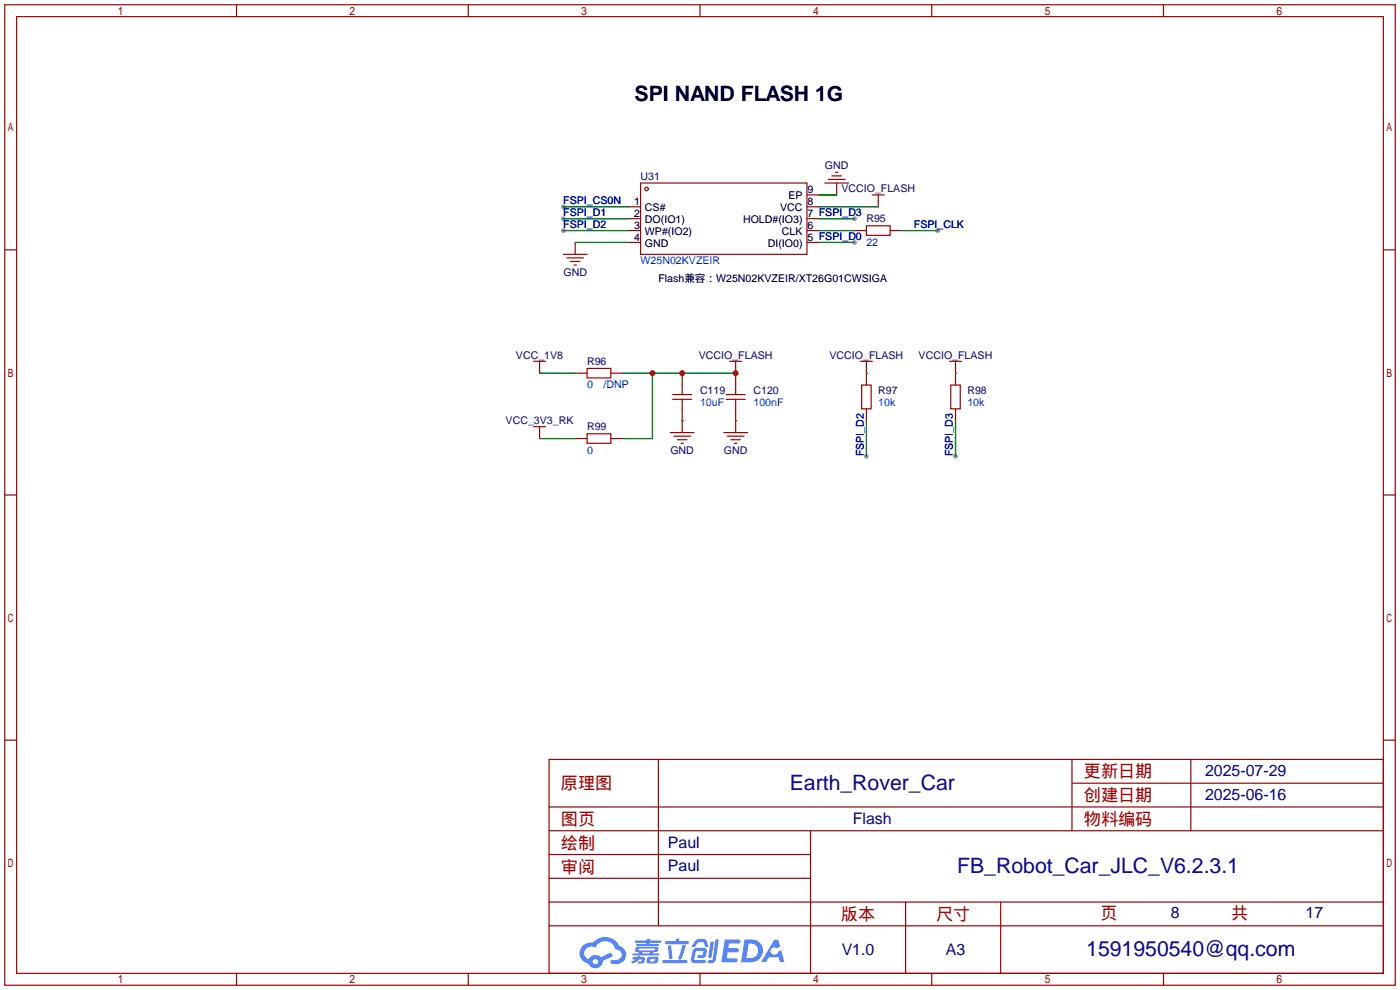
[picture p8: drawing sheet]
<svg xmlns="http://www.w3.org/2000/svg" width="299mm" height="212mm" viewBox="0 0 299 212" stroke-linecap="round" stroke-linejoin="round" font-family="sans-serif">
<g fill="#999">
<circle cx="200.4" cy="49.3" r=".51"/>
<circle cx="204.2" cy="97.5" r=".51"/>
<circle cx="185.2" cy="97.5" r=".51"/>
<circle cx="182.6" cy="51.8" r=".51"/>
<circle cx="182.6" cy="46.7" r=".51"/>
<circle cx="120.4" cy="49.3" r=".51"/>
<circle cx="120.4" cy="46.7" r=".51"/>
<circle cx="120.4" cy="44.2" r=".51"/>
</g>
<g fill="none" stroke="#a10000" stroke-width=".25">
<path d="M1 1h297.2v209.6h-297.2zM3.6 3.6h292.1v204.4h-292.1zM50.5 1v2.6M100.1 1v2.6M149.6 1v2.6M199.1 1v2.6M248.7 1v2.6M1 53.4h2.6M295.7 53.4h2.5M1 105.8h2.6M295.7 105.8h2.5M1 158.2h2.6"/>
<path d="M295.7 158.2h2.5M117.3 162.3h178.4v45.7h-178.4zM117.3 177.5h178.4M117.3 172.5h178.4M140.7 162.3v35.6M173.2 177.5v30.5M229.1 162.3v15.2M229.1 167.4h66.6M254.5 162.3v15.2M117.3 182.6h55.9M117.3 197.9h178.4M117.3 192.8h178.4"/>
<path d="M117.3 187.7h55.9M193.5 192.8v15.2M213.9 192.8v15.2M50.5 208v2.6M100.1 208v2.6M149.6 208v2.6M199.1 208v2.6M248.7 208v2.6"/>
</g>
<g fill="#5487ff">
<path d="M154.9 200.8h2.7a.48 .48 0 0 1 .7 .4 .48 .48 0 0 1-.7 .5h-1.8l-.2 1h1.9a.43 .43 0 0 1 .4 .4 .43 .43 0 0 1-.4 .4h-2l-.2 1.3h1.7a.45 .45 0 0 1 .6 .2 .45 .45 0 0 1-.2 .6l-3.2 .1z"/>
<path d="M165.5 200.8h.8l.4 1.5-.7 .3a.84 .84 0 0 0-1.2 .3 .84 .84 0 0 0 .3 1.2 .84 .84 0 0 0 1.2-.5v-.2l.6-.3 .7 2.5h-.9l-.3-1h-2.1l-.6 1h-1.1z"/>
<path d="M151.9 201.3h.7l-.5 3.2a.36 .36 0 0 1-.4 .2 .36 .36 0 0 1-.3-.3z"/>
<path d="M152.9 200.7h.7l-.6 4.3a1.13 1.13 0 0 1-1.8 .6l.2-.4h.8l.1-.2z"/>
<path d="M148.6 201.1l.6-.4h1a.77 .77 0 0 1 .9 .5l.3 1-.2 .2h-.5l-.3-.9-.2-.2-1 .1-.7 1-.6-.1v-.1z"/>
<path d="M148.2 202.9l.5-.3h1.7a.81 .81 0 0 1 .7 .5 .81 .81 0 0 1-.2 .8 .81 .81 0 0 1-.9 .8h-.7a.32 .32 0 0 1-.3-.3 .32 .32 0 0 1 .4-.3h.8l.2-.9-1.7 .1-.3 1.9h2.2a.32 .32 0 0 1 .3 .4 .32 .32 0 0 1-.4 .2h-2.3l-.4-.3-.1-.5z"/>
<path d="M141.6 205.2h5a.33 .33 0 0 1 .4 .3 .33 .33 0 0 1-.4 .3h-4.9l-.1-.1z"/>
<path d="M145.9 202h.7l-.6 2a.98 .98 0 0 1-.7 1.1l-.3-.3z"/>
<path d="M142.7 202.1h.7l.3 2.6a.34 .34 0 0 1-.3 .3 .34 .34 0 0 1-.4-.2z"/>
<path d="M142.2 201.2h2.2l.2-.6h.6l-.1 .6h1.8a.32 .32 0 0 1 .3 .3 .32 .32 0 0 1-.4 .3h-4.5l-.1-.2z"/>
<path d="M135.2 204.6h.9l.1-.2 .7-.1-.1 .3h.9a.82 .82 0 0 1-.6 1.3h-.7v-.4l.6-.1 .1-.3a.68 .68 0 0 0-.9 .4l-1.1 .4-.2-.4 1-.4h-.8z"/>
<path d="M135.8 201h2.4l.1-.3h.7l-.1 .3h2.2l.3 .3-.3 .2h-2.2l-.1 .2h1.8l.2 .3-.2 .1h-4.5l-.1-.4h2.1v-.2h-2.2l-.2-.2z"/>
<path d="M159.1 200.8l-.7 4.9h1.7a2.5 2.5 0 0 0 3-2.5 2.5 2.5 0 0 0-3.1-2.4zM160 201.6a1.61 1.61 0 0 1 2 1.5 1.61 1.61 0 0 1-1.8 1.7h-.7z"/>
<path d="M135.9 202.5a.55 .55 0 0 0-.1 .8 .55 .55 0 0 0 .7 .2v.3h-1.3v.3l5.5 .1 .2-.2-.2-.2h-1.2l.2-.3a.7 .7 0 0 0 .9-.2 .7 .7 0 0 0-.1-.9l-4.1-.1zM136.5 202.8l3.3-.1 .2 .2-.2 .2h-3.2zM137.2 203.5h1.7l-.1 .3h-1.5z"/>
<path d="M138.4 204.7a1.05 1.05 0 0 0-.1 1.2 2.91 2.91 0 0 0 2.2-.2 .98 .98 0 0 0 0-1.2h-1.6zM139 205l.8-.1 .1 .4-.2 .2h-.8z"/>
<path d="M124.6 202.1a2.23 2.23 0 0 0-.6 2.3 2.23 2.23 0 0 0 1.8 1.6 1.58 1.58 0 0 0 1.7 .9 1.58 1.58 0 0 0 1.3-1.5l2.2-1.1-.5-.7-2.1 1a1.65 1.65 0 0 0-2.6 .4 1.45 1.45 0 0 1-.8-1.9 1.45 1.45 0 0 1 2-.7l.2 .1a2.3 2.3 0 0 1 2.4-1.3 2.3 2.3 0 0 1 2 1.7 1.12 1.12 0 0 1 1.3 1.1 1.12 1.12 0 0 1-1.2 1.2h-.7a.45 .45 0 0 0-.5 .3 .45 .45 0 0 0 .4 .5 2.21 2.21 0 0 0 2.3-.5 2.21 2.21 0 0 0 .5-2.3 2.13 2.13 0 0 0-1.4-1.1 3.3 3.3 0 0 0-5.5-.6h-1.2zM126.7 205.5a.57 .57 0 0 1 1.1 0 .57 .57 0 0 1-1.1 0z"/>
</g>
<g fill="none" stroke="#a10000" stroke-width=".25">
<path d="M136.9 39.1h35.6v15.3h-35.6zM176.3 39.1h5.1M177 38.4h3.6M177.8 37.6h2M178.6 36.8h.5M178.8 39.1v2.6M120.4 54.4h5.1M121.2 55.1h3.5M121.9 55.9h2.1M122.7 56.6h.5M122.9 51.8v2.6M134.4 49.3h2.5"/>
<path d="M134.4 44.2h2.5M134.4 46.7h2.5M134.4 51.8h2.5M172.5 49.3h2.5M172.5 41.7h2.5M172.5 44.2h2.5M172.5 46.7h2.5M172.5 51.8h2.5M182.6 49.3h2.6M185.2 48.3h5v2h-5zM186.4 41.7h2.6M187.7 41.7v2.5"/>
<path d="M190.2 49.3h2.6M114 77.2h2.6M115.3 77.2v2.6M122.9 79.8h2.6M125.5 78.7h5.1v2.1h-5.1zM130.6 79.8h2.5M145.8 79.8v4.5M156 77.2h2.5M157.2 77.2v7.1M183.9 77.2h2.5M185.2 77.2v5.1M202.9 77.2h2.6"/>
<path d="M204.2 77.2v5.1M114 91.2h2.6M115.3 91.2v2.5M122.9 93.7h2.6M125.5 92.7h5.1v2h-5.1zM130.6 93.7h2.5M143.3 92.5h5M143.8 85.3h4M143.8 84.3h4M144 93.2h3.6M144.8 94h2M145.5 94.7h.5"/>
<path d="M145.8 85.3v7.2M154.7 92.5h5.1M155.2 85.3h4.1M155.2 84.3h4.1M155.4 93.2h3.6M156.2 94h2M157 94.7h.5M157.2 85.3v7.2M184.1 82.3h2.1v5.1h-2.1zM185.2 87.4v2.5M203.2 82.3h2v5.1h-2zM204.2 87.4v2.5"/>
<circle cx="138.2" cy="40.4" r=".38"/>
</g>
<g fill="none" stroke="#008700" stroke-width=".25">
<path d="M120.4 49.3h14M120.4 46.7h14M120.4 44.2h14M122.9 51.8h11.5M175 49.3h7.6M175 51.8h7.6M175 46.7h7.6M175 44.2h12.7M175 41.7h3.8M192.8 49.3h7.6M115.3 79.8h7.6M133.1 79.8h24.1"/>
<path d="M139.4 79.8v13.9h-6.3M185.2 79.8h.1M204.2 79.8h.1M115.3 93.7h7.6M145.8 89.9h.1M157.2 89.9h.1M185.2 89.9v7.6M204.2 89.9v7.6"/>
</g>
<g fill="#c00">
<circle cx="145.8" cy="79.8" r=".63"/>
<circle cx="157.2" cy="79.8" r=".63"/>
<circle cx="139.4" cy="79.8" r=".63"/>
</g>
<text font-size="4.5" x="135.6" y="21.5">SPI NAND FLASH 1G</text>
<g font-size="4.5" fill="#000080">
<text x="168.8" y="168.8">Earth_Rover_Car</text>
<text x="204.6" y="186.6">FB_Robot_Car_JLC_V6.2.3.1</text>
<text x="232.2" y="204.4">1591950540@qq.com</text>
</g>
<g font-size="3.7" fill="#a00000">
<text x="231.6" y="166.2">更新日期</text>
<text x="119.9" y="168.7">原理图</text>
<text x="231.6" y="171.2">创建日期</text>
<text x="119.9" y="176.3">图页</text>
<text x="231.6" y="176.3">物料编码</text>
<text x="119.9" y="181.4">绘制</text>
<text x="119.9" y="186.5">审阅</text>
<text x="179.7" y="196.6">版本</text>
<text x="200" y="196.6">尺寸</text>
<text x="235.2" y="196.4">页</text>
<text x="263.1" y="196.4">共</text>
</g>
<g font-size="3.4" fill="#000080">
<text x="257.6" y="165.9">2025-07-29</text>
<text x="257.6" y="171">2025-06-16</text>
<text x="182.3" y="176.1">Flash</text>
<text x="142.7" y="181.2">Paul</text>
<text x="142.7" y="186.3">Paul</text>
<text x="250.3" y="196.2">8</text>
<text x="279" y="196.2">17</text>
<text x="179.9" y="204">V1.0</text>
<text x="202.1" y="204">A3</text>
</g>
<g font-size="2.3" fill="#000080">
<text x="136.9" y="38.6">U31</text>
<text x="176.3" y="36">GND</text>
<text x="179.8" y="41.1">VCCIO_FLASH</text>
<text x="185.2" y="47.5">R95</text>
<text x="120.4" y="58.9">GND</text>
<text x="110.3" y="76.7">VCC_1V8</text>
<text x="125.5" y="77.9">R96</text>
<text x="149.3" y="76.7">VCCIO_FLASH</text>
<text x="177.3" y="76.7">VCCIO_FLASH</text>
<text x="196.3" y="76.7">VCCIO_FLASH</text>
<text x="149.6" y="84.3">C119</text>
<text x="161" y="84.3">C120</text>
<text x="187.7" y="84.3">R97</text>
<text x="206.8" y="84.3">R98</text>
<text x="108.1" y="90.6">VCC_3V3_RK</text>
<text x="125.5" y="91.9">R99</text>
<text x="143.3" y="97">GND</text>
<text x="154.7" y="97">GND</text>
</g>
<g font-size="2.3">
<text x="172.6" y="41.3">9</text>
<text x="135.5" y="46.4">2</text>
<text x="135.5" y="43.9">1</text>
<text x="137.8" y="47.7">DO(IO1)</text>
<text x="137.8" y="45.2">CS#</text>
<text x="158.8" y="47.7">HOLD#(IO3)</text>
<text x="166.7" y="45.2">VCC</text>
<text x="168.5" y="42.6">EP</text>
<text x="172.6" y="43.9">8</text>
<text x="172.6" y="46.4">7 FSPI_D3</text>
<text x="135.5" y="51.5">4</text>
<text x="135.5" y="49">3</text>
<text x="137.8" y="52.8">GND</text>
<text x="137.8" y="50.2">WP#(IO2)</text>
<text x="164.1" y="52.8">DI(IO0)</text>
<text x="167.1" y="50.2">CLK</text>
<text x="172.6" y="49">6</text>
<text x="172.6" y="51.5">5 FSPI_D0</text>
<text x="140.7" y="60.2">Flash兼容：W25N02KVZEIR/XT26G01CWSIGA</text>
</g>
<g font-size="2.3" fill="#00f">
<text x="120.4" y="46.2">FSPI_D1</text>
<text x="120.4" y="43.7">FSPI_CS0N</text>
<text x="120.4" y="48.7">FSPI_D2</text>
<text x="185.2" y="52.5">22</text>
<text x="195.3" y="48.7">FSPI_CLK</text>
<text x="136.9" y="56.4">W25N02KVZEIR</text>
<text x="125.5" y="83">0</text>
<text x="129" y="83">/DNP</text>
<text x="149.6" y="86.8">10uF</text>
<text x="161" y="86.8">100nF</text>
<text x="187.7" y="86.8">10k</text>
<text x="206.8" y="86.8">10k</text>
<text x="125.5" y="97">0</text>
<text x="184.6" y="97.5" transform="rotate(-90 184.6 97.5)">FSPI_D2</text>
<text x="203.7" y="97.5" transform="rotate(-90 203.7 97.5)">FSPI_D3</text>
</g>
</svg>
